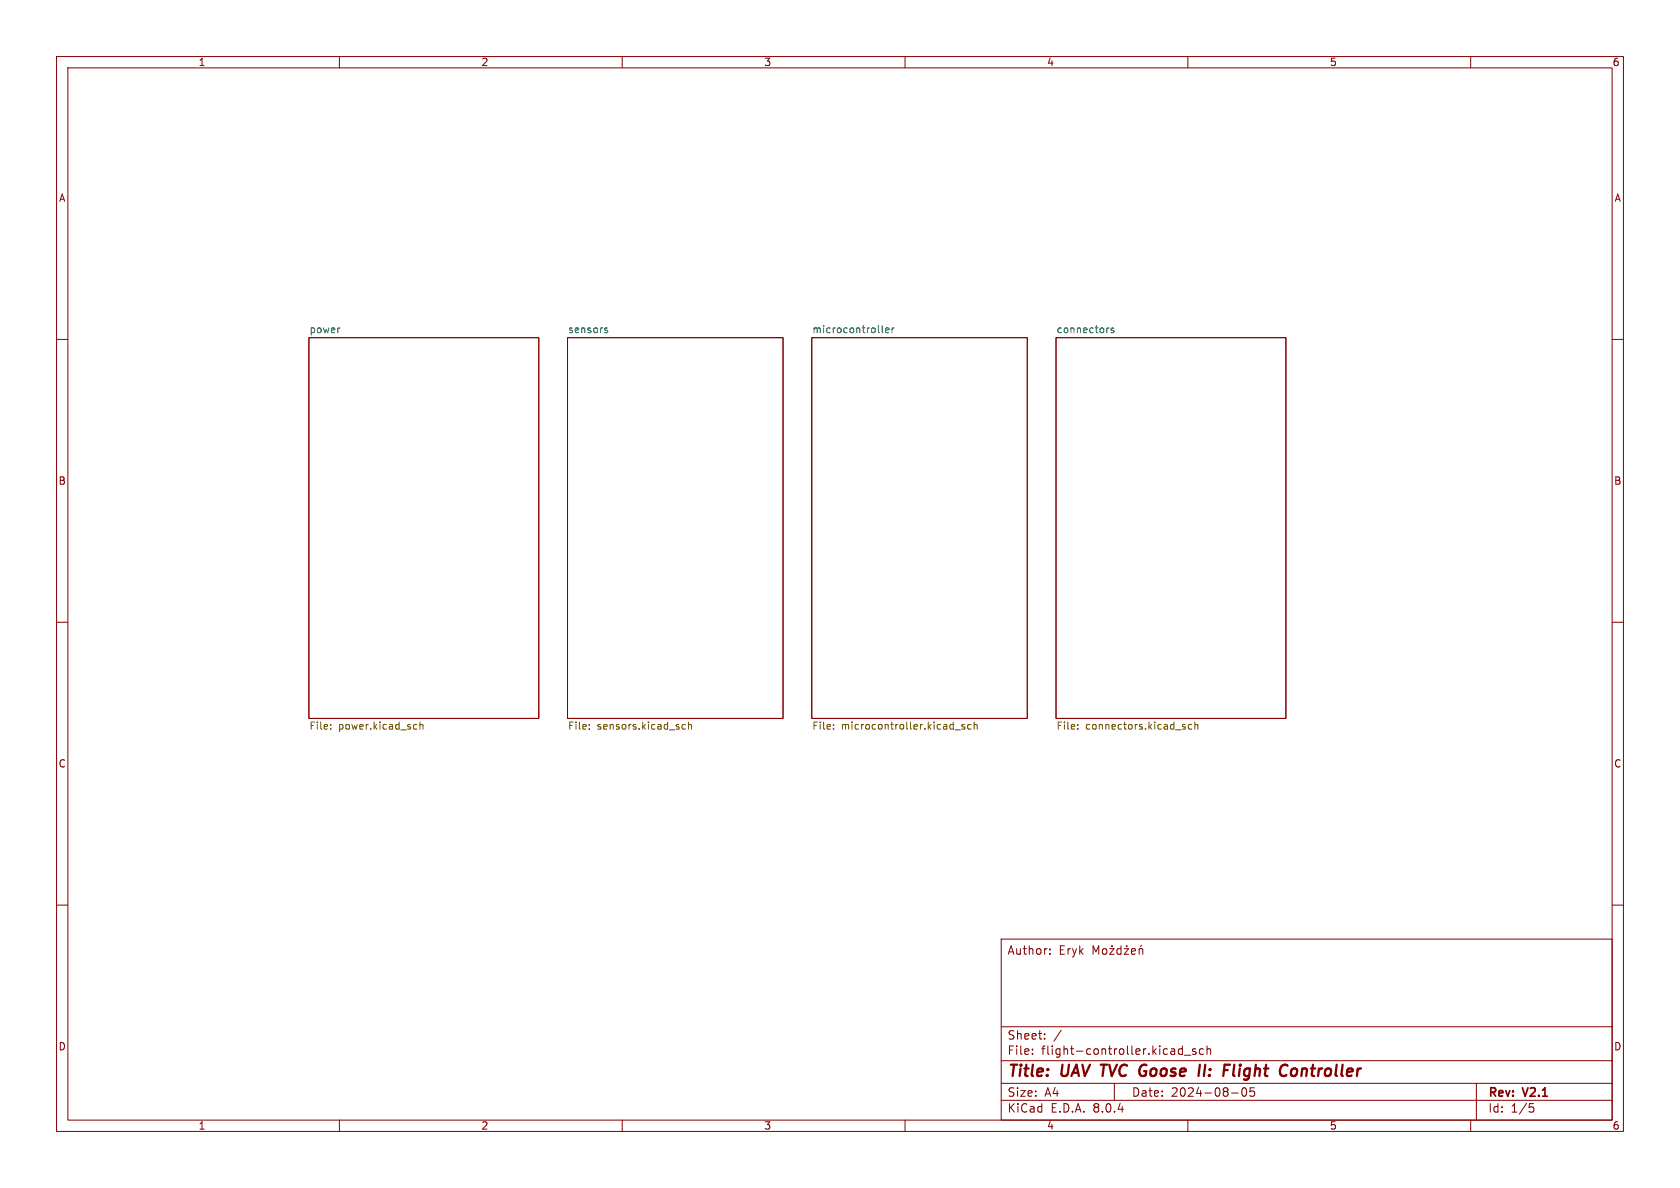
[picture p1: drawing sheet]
<svg xmlns="http://www.w3.org/2000/svg" width="297mm" height="210mm" viewBox="0 0 297 210" stroke-linecap="round" stroke-linejoin="round" font-family="sans-serif">
<g fill="none" stroke="#840000" stroke-width=".18">
<path d="M10 10h277v190h-277zM12 12h273v186h-273zM60 10v2M110 10v2M160 10v2M210 10v2M260 10v2M10 60h2M54.6 59.7h40.6v67.3h-40.6zM100.3 59.7h38.1v67.3h-38.1zM143.5 59.7h38.1v67.3h-38.1zM186.7 59.7h40.6v67.3h-40.6z"/>
<path d="M285 60h2M10 110h2M285 110h2M10 160h2M285 160h2M177 166h108v32h-108zM185.6 168.6v.1M185.6 167.8v.1M193.2 168.7v-1.5l.5 1.1 .5-1.1v1.5M195 167.8l.4-.1 .3 .3v.4l-.3 .3-.4-.1-.1-.2v-.4zM196.2 167.7h.8l-.8 1h.8M196.6 167.2v.1"/>
<path d="M198.2 167.8l-.5-.1-.2 .3v.4l.1 .2h.6M198.2 167.2v1.5M198.7 167.7h.8l-.8 1h.8M199.2 167.2v.1M200 168.2l.7-.1v-.3l-.5-.1-.2 .2 .1 .7h.6M201.4 167.8l.2-.1 .4 .1v.9M201.4 167.7v1M201.8 167.1l-.2 .2M60 198v2M110 198v2M160 198v2M177 194.5h108"/>
<path d="M177 191.5h108M177 187.5h108M177 181.5h108M182.5 186.3v.1M182.5 185.5v.1M184.7 183.6v.1M184.7 182.8v.1M187.6 182.1l-1.3 2M197 191.5v3M209 185.5l-.4-.1-.3 .3v.4l.2 .2h.5M209 184.9v1.5M209.4 186.5h1.1"/>
<path d="M210 198v2M211.4 185.5l-.4-.1-.2 .2 .1 .2 .5 .2v.3h-.6M212.7 185.5l-.4-.1-.3 .3v.4l.2 .2h.5M213.4 185.5l.2-.1 .4 .1v.9M213.4 184.9v1.5M217.7 193.2h1.2M219.7 192.4a.81 .81 0 0 0 .3 1.4l.2-.1 .2-.5-.2-.8M221 192.3v.7l.2-.1h.5l.1 .6-.3 .3-.5-.1M260 198v2M261 191.5v6.5M270.4 195.1h.7M270.5 195.7h.4l.3 .3-.2 .5-.5 .1"/>
</g>
<path d="M213.1 188.2l-.3 2M218.2 188.2l-.2 1.7 .3 .3M228.3 189.3a.55 .55 0 0 1 .5-.4 .55 .55 0 0 1 .5 .4v.5a.57 .57 0 0 1-1 .2" fill="none" stroke="#840000" stroke-width=".4"/>
<path d="M60 58h.1M107 58.3l.4 .3v.2h-.4M107 58h.4M155.9 57.5v1.1l.2 .2M156.6 58.4l.6-.1-.1-.3h-.4l-.1 .1v.7h.5M157.7 58v.8M158.1 58l-.4 .2M196 58h-.2M196.9 58h-.3l-.2 .1 .1 .2 .4 .2v.3h-.5" fill="none" stroke="#006464" stroke-width=".18"/>
<g fill="none" stroke="#725600" stroke-width=".18">
<path d="M58.5 128.8v.1M58.5 128.1v.1M73.3 128.1h.4M73.7 128.8l-.4 .1M74.2 128.2l.2-.1h.3l.1 .8M74.2 127.6v1.3M104.2 128.8v.1M104.2 128.1v.1M120.6 128.7l.2 .2 .4-.1M121.2 128.1h-.4l-.2 .2M121.7 128.2l.2-.1h.3l.1 .8M121.7 127.6v1.3"/>
<path d="M147.4 128.8v.1M147.4 128.1v.1M168.8 129h1M170.5 128.1h-.3l-.2 .1 .1 .2 .4 .1v.3h-.5M171.7 128.1h-.4l-.2 .2 .1 .5h.5M172.2 128.2l.2-.1h.3l.1 .8M172.2 127.6v1.3M190.5 128.8v.1M190.5 128.1v.1M209.4 128.5l.2 .2-.2 .2M209.4 128.1h.1M210.7 128.1h-.4l-.2 .2 .1 .5h.5"/>
<path d="M211.2 128.2l.2-.1h.3l.1 .8M211.2 127.6v1.3"/>
</g>
<g font-size="2.8" fill="#840000">
<text x="178" y="190.9">Title:</text>
<text x="187.7" y="190.9">UAV TVC Goose</text>
<text x="214.3" y="190.9">II:</text>
<text x="219.5" y="190.9">Flight</text>
<text x="230.3" y="190.9">Controller</text>
</g>
<g font-size="2.1" fill="#840000">
<text x="178" y="169">Author:</text>
<text x="187.2" y="169">Eryk</text>
<text x="178" y="184">Sheet:</text>
<text x="178" y="186.7">File:</text>
<text x="184.1" y="186.7">flight-controller.kicad_sch</text>
<text x="178" y="196.9">KiCad</text>
<text x="178" y="194.1">Size:</text>
<text x="184.7" y="194.1">A4</text>
<text x="185.7" y="196.9">E.D.A.</text>
<text x="193.3" y="196.9">8.0.4</text>
<text x="200" y="194.1">Date:</text>
<text x="207" y="194.1">2024-08-05</text>
<text x="263" y="194.3">Rev:</text>
<text x="263" y="196.9">Id:</text>
<text x="267.1" y="196.9">1/5</text>
<text x="269.4" y="194.3">V2.1</text>
</g>
<g font-size="1.8" fill="#840000">
<text x="35" y="11.9">1</text>
<text x="85" y="11.9">2</text>
<text x="135" y="11.9">3</text>
<text x="185" y="11.9">4</text>
<text x="235" y="11.9">5</text>
<text x="285" y="11.9">6</text>
<text x="10.3" y="35.9">A</text>
<text x="285.3" y="35.9">A</text>
<text x="10.3" y="85.9">B</text>
<text x="285.3" y="85.9">B</text>
<text x="10.3" y="135.9">C</text>
<text x="285.3" y="135.9">C</text>
<text x="10.3" y="185.9">D</text>
<text x="285.3" y="185.9">D</text>
<text x="35" y="199.9">1</text>
<text x="85" y="199.9">2</text>
<text x="135" y="199.9">3</text>
<text x="185" y="199.9">4</text>
<text x="235" y="199.9">5</text>
<text x="285" y="199.9">6</text>
</g>
<g font-size="1.8" fill="#006464">
<text x="54.6" y="59">power</text>
<text x="100.3" y="59">sensors</text>
<text x="143.5" y="59">microcontroller</text>
<text x="186.7" y="59">connectors</text>
</g>
<g font-size="1.8" fill="#725600">
<text x="54.6" y="129.3">File:</text>
<text x="59.8" y="129.3">power.kicad_sch</text>
<text x="100.3" y="129.3">File:</text>
<text x="105.6" y="129.3">sensors.kicad_sch</text>
<text x="143.5" y="129.3">File:</text>
<text x="148.7" y="129.3">microcontroller.kicad_sch</text>
<text x="186.7" y="129.3">File:</text>
<text x="191.9" y="129.3">connectors.kicad_sch</text>
</g>
</svg>
